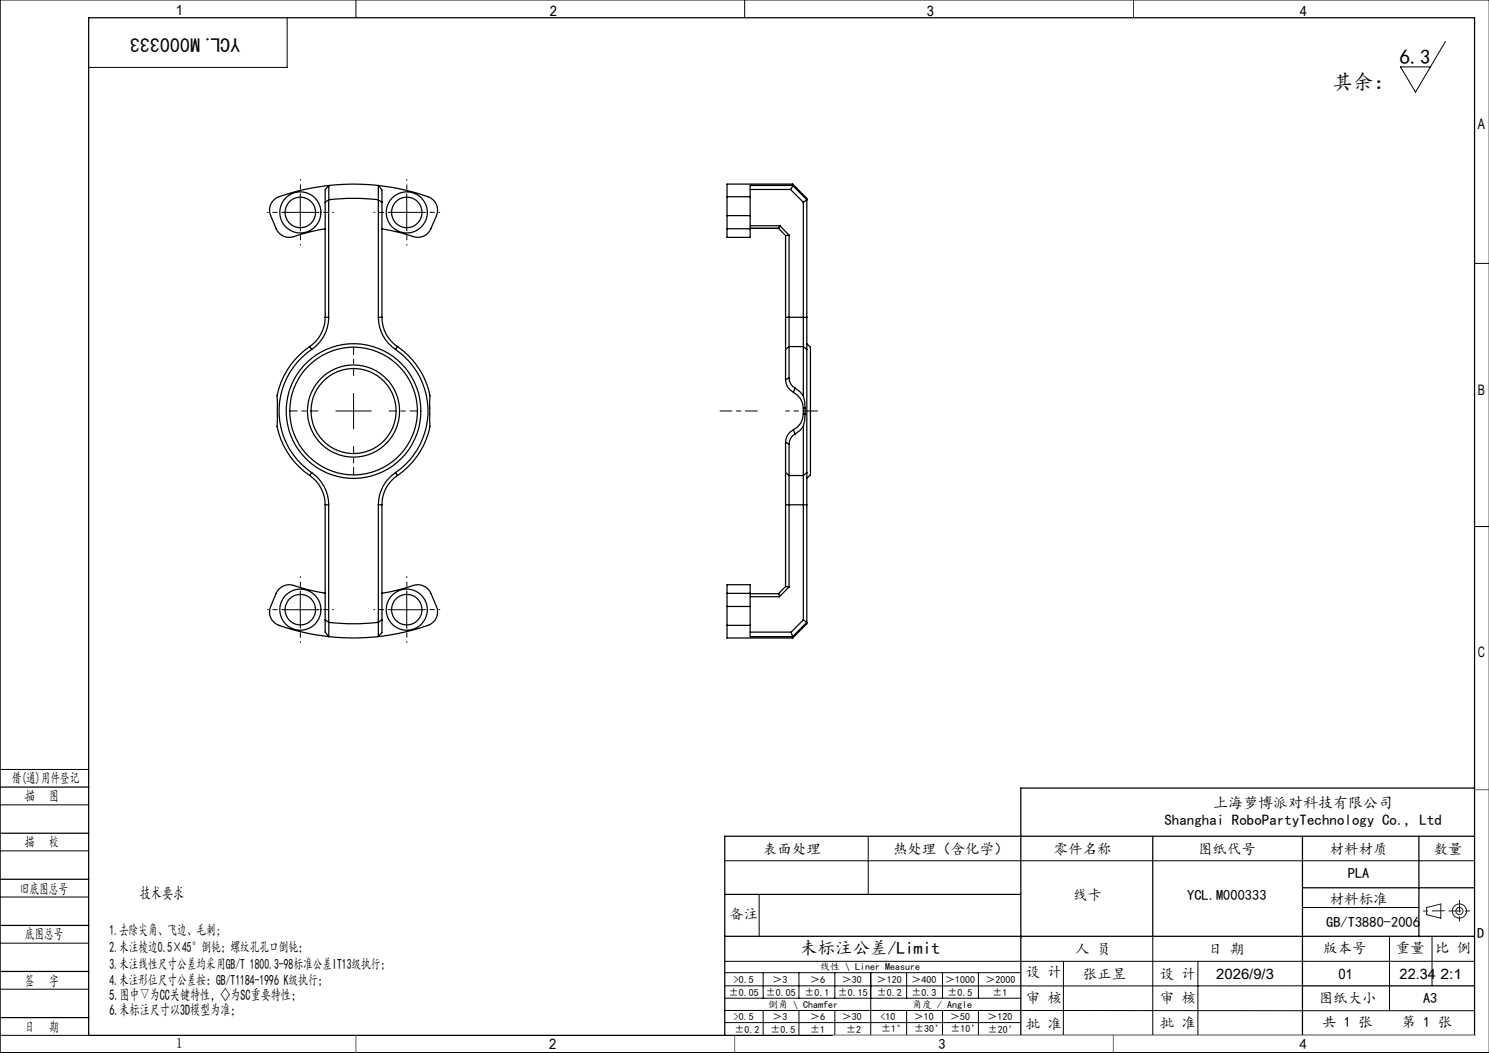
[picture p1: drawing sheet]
<svg xmlns="http://www.w3.org/2000/svg" width="420mm" height="297mm" viewBox="0 0 420 297" stroke-linecap="round" stroke-linejoin="round" font-family="sans-serif">
<g fill="none" stroke="#191924" stroke-width=".28">
<path d="M402.4 256l4-1v4l-4-1z"/>
<circle cx="411.7" cy="257" r="1"/>
<circle cx="411.7" cy="257" r="2"/>
</g>
<g fill="none" stroke="#000" stroke-width=".28">
<path d="M100.4 0v5M210 0v5M420 0h-419.9v297h419.9M81 5v14h-56M407.7 11.7l-8.4 14.3-4.3-7.1h8.5M79.7 59.9h10M84.7 54.9v10M109.7 59.9h10M114.7 54.9v10M415.9 74.3h4.1M94.7 115.9h10M99.7 110.9v10"/>
<path d="M415.9 148.5h4.1M79.7 172h10M84.7 167v9.9M109.7 172h10M114.7 167v9.9M0 217h25M0 227h25M0 240h25M244.9 236v16.3M0 253h25M204.4 242.8h211.5M214.1 252.4v11.8"/>
<path d="M367.4 256h32.8M0 266h25M0 279h25M204.4 271.1h211.5M204.4 278.1h163M204.4 274.4h83.5M215.3 274.4v7.1M225.4 274.4v7.1M235.5 274.4v7.1M245.6 274.4v17.6M255.7 274.4v7.1M265.9 274.4v7.1"/>
<path d="M276 274.4v7.1M300 271.1l-.1 21M325.2 264.1v27.9M337.9 271.1v20.9M391.9 264.1v21M403.9 264.1v14M0 292h25M204.4 285l211.5 .1M204.4 288.4h83.5M204.5 281.5h83.5M215.3 285v7M225.4 285v7"/>
<path d="M235.5 285v7M255.7 285v7M265.9 285v7M276 285v7M287.9 292h128"/>
</g>
<g fill="none" stroke="#000" stroke-width=".28" stroke-dasharray="30.5 1.3 1.3 1.3" stroke-dashoffset="30.2">
<path d="M79.7 59.9h-4.3M84.7 54.9v-4.3M89.7 59.9h4.3M109.8 59.9h-4.3M114.8 54.9v-4.3M119.8 59.9h4.3M84.7 64.9v4.3M114.8 64.9v4.3M79.7 171.9h-4.3M84.7 166.9v-4.3M84.7 176.9v4.3M89.7 171.9h4.3"/>
<path d="M109.8 171.9h-4.3M114.8 166.9v-4.3M114.8 176.9v4.3M119.8 171.9h4.3"/>
</g>
<path d="M89.7 115.9h-8M99.7 105.9v-8M109.7 115.9h8M99.7 125.9v8" fill="none" stroke="#000" stroke-width=".28" stroke-dasharray="30.5 1.3 1.3 1.3" stroke-dashoffset="28.4"/>
<path d="M203.1 115.9h10.5" fill="none" stroke="#000" stroke-width=".28" stroke-dasharray="30.5 1.3 1.3 1.3" stroke-dashoffset="27.1"/>
<path d="M221.6 115.9h6" fill="none" stroke="#000" stroke-width=".28" stroke-dasharray="30.5 1.3 1.3 1.3" stroke-dashoffset="29.4"/>
<path d="M227.6 115.9h3" fill="none" stroke="#000" stroke-width=".28" stroke-dasharray="30.5 1.3 1.3 1.3"/>
<g fill="none" stroke="#000" stroke-width=".35">
<path d="M25 5h390.9v287h-390.9zM92.7 56.4l-1 .6M92.7 56.3a63.1 63.1 0 0 1 14 0l1 .7M92.7 52.4v37.1M92.7 56.3v.1M92.9 52.3a62.1 62.1 0 0 1 13.8 0M92.9 52.3a56.5 56.5 0 0 0-14.9 3.5 3.9 3.9 0 0 0-1.7 5l1.6 3.7a4.3 4.3 0 0 0 6.2 1.9l3.6-1.1 4-.7M92.9 52.3l-1.2 1.1v36.1M106.7 52.3h.1M106.7 52.3v37.2M106.8 52.3a59.5 59.5 0 0 1 14.7 3.5 4 4 0 0 1 1.6 5l-1.6 3.7a4.2 4.2 0 0 1-6.1 1.9l-7.7-1.8M106.8 52.3l.9 1.3v35.9"/>
<path d="M205.1 55.5v5.3M205.1 55.5h6.5M211.6 55.5v5.3M211.6 53.4h11.4M223 53.4l3.6 3.6M223.6 51.9v.4M223.6 52.3h-12v3.2M223.6 51.9h-18.5v3.6M223.6 51.9l4 4v.3M223.6 52.3l.1 .1M223.7 52.4l3.9 3.9M223.7 52.4l-.7 1"/>
<path d="M226.6 57v40.8M227.6 56.3v33.2M227.6 56.4l-1 .6M205.1 64.5v2.5h6.5v-2.5M205.1 60.8h6.5M205.1 64.5h6.5M205.1 60.8v3.7M211.6 60.8v3.7M211.6 64.4h8M211.6 63.7h8.4M219.6 64.4h.1M219.6 64.4l2 2.1 1-.2"/>
<path d="M220 63.7l2.6 2.6M220 63.7l-.4 .7M221.6 66.4v23.1M222.6 66.3v31.5M87.3 97.8a22 22 0 0 0-9.2 13.8l.1 5a16.8 16.8 0 0 0 3.7 12.3 23.1 23.1 0 0 0 5.4 5.2M87.3 97.8l.6 .8M87.9 98.6a21 21 0 0 0 0 34.7M91.7 89.5a10 10 0 0 1-4.4 8.3M91.7 89.5h1M92.7 89.5a11 11 0 0 1-4.8 9.1M106.7 89.5a10.9 10.9 0 0 0 4.8 9.1M106.7 89.5h1"/>
<path d="M107.7 89.5a9.8 9.8 0 0 0 4.4 8.3M111.5 98.6a21 21 0 0 1 0 34.7M112.1 97.8a22.1 22.1 0 0 1 9.2 13.8l-.1 5a16.7 16.7 0 0 1-3.7 12.3 22 22 0 0 1-5.4 5.2M112.1 97.8l-.6 .8M221.6 98.6v8.5M221.6 89.5v9.1M221.6 89.5h6M222.6 97.8v8.8M222.6 97.8h4M222.6 97.8l-1 .8M226.6 97.8v13.8M226.6 97.8l1 .8"/>
<path d="M227.6 98.6v34.7M227.6 96.9l1 1v36l-1 1M227.6 89.5v9.1M221.6 107.1a3.9 3.9 0 0 0 2.2 3.6M222.6 106.6a3.3 3.3 0 0 0 1.7 2.9M222.6 106.6l-1 .5M223.8 110.7a5.1 5.1 0 0 1 2.8 4.4M224.3 109.5l1.3 1 1 1.1M224.3 109.5l-.5 1.2M226.6 111.6l.4 1.7 .1 1.8M226.6 116.7a4.9 4.9 0 0 1-2.8 4.5M226.6 115.1v1.6"/>
<path d="M226.6 116.7l.5 .1M227.1 116.8l-.1 1.7-.4 1.8M227.1 115.1v1.7M227.1 115.1h-.5M87.3 134.1a10 10 0 0 1 4.4 8.3M87.9 133.3a11 11 0 0 1 4.8 9.1M87.9 133.3l-.6 .8M111.5 133.3a10.9 10.9 0 0 0-4.8 9.1M111.5 133.3l.6 .8M112.1 134.1a9.8 9.8 0 0 0-4.4 8.3M221.6 124.8v8.5M221.6 133.3v9.1"/>
<path d="M221.6 124.8l1 .4M221.6 133.3l1 .8M222.6 125.2v8.9M222.6 134.1v31.5M222.6 134.1h4M223.8 121.2l.5 1.2M223.8 121.2a3.9 3.9 0 0 0-2.2 3.6M224.3 122.4a3.3 3.3 0 0 0-1.7 2.8M226.6 120.3v13.8M226.6 120.3l-1 1.1-1.3 1M226.6 134.1v40.7M227.6 133.3v9.1"/>
<path d="M227.6 133.3l-1 .8M91.7 142.4v35.9l1 1.3M91.7 142.4h1M92.7 142.4v37.2M106.7 142.4v37.1M106.7 142.4h1M107.7 142.4v36l-1 1.1M221.6 142.4h6M221.6 142.4v23M227.6 142.4v33.1M91.7 167.3l-7.6-1.8a4.3 4.3 0 0 0-6.2 1.9l-1.6 3.7a3.9 3.9 0 0 0 2.4 5.3 65 65 0 0 0 14 3.2M91.7 174.8l1 .7"/>
<path d="M92.7 175.5h.1M92.7 179.6h.1M92.7 179.6a61.8 61.8 0 0 0 13.9 0M106.7 179.5l-.1 .1M107.7 174.8l-1 .7a63.1 63.1 0 0 1-14 0M107.7 167.3l4-.8 3.7-1a4.3 4.3 0 0 1 6.1 1.9l1.6 3.7a4 4 0 0 1-2.3 5.3 65.9 65.9 0 0 1-14.2 3.2M205.1 171.1v5.3M205.1 167.4v-2.5h6.5v2.5M205.1 176.4v3.5h18.5M205.1 171.1h6.5M205.1 176.4h6.5M205.1 167.4v3.7"/>
<path d="M205.1 167.4h6.5M211.6 171.1v5.3M211.6 176.4v3.2h12M211.6 167.4v3.7M211.6 167.5h8.1l.2 .8M211.6 178.3h11.6M211.6 168.3h8.3M222.6 165.6l-2.7 2.7M222.6 165.6l-1-.2-2 2.1M223.2 178.3l.4 1.3M223.6 179.6v.3M226.6 174.8l-3.4 3.5"/>
<path d="M226.6 174.8l1 .7M227.6 175.7v.2l-4 4M227.6 175.5l-4 4.1M0 222h25M0 235h25M325.2 235.9v28.2M367.4 235.9v56.1M400.2 235.9v28.3M415.9 235.9h-211.5v56.1M415.9 222.3h-128v69.7M0 248h25M204.4 252.3h83.5"/>
<path d="M367.4 250.4h48.5M0 261h25M0 274h25M204.4 264.1h211.5M367.4 278.1h48.5M0 287h25"/>
<circle cx="84.7" cy="59.9" r="4.3"/>
<circle cx="84.7" cy="59.9" r="5.8"/>
<circle cx="114.7" cy="59.9" r="4.3"/>
<circle cx="114.7" cy="59.9" r="5.8"/>
<circle cx="99.7" cy="116" r="19"/>
<circle cx="99.7" cy="115.9" r="13"/>
<circle cx="99.7" cy="115.9" r="12"/>
<circle cx="99.7" cy="115.9" r="18"/>
<circle cx="84.7" cy="172" r="4.3"/>
<circle cx="84.7" cy="172" r="5.8"/>
<circle cx="114.7" cy="172" r="4.3"/>
<circle cx="114.7" cy="172" r="5.8"/>
</g>
<path d="M407.4 256.9l-5.9 .1M408.7 256.9h6M411.7 253.9v6" fill="none" stroke="#191924" stroke-width=".28" stroke-dasharray="6.3 1.3 1.3 1.3" stroke-dashoffset="3"/>
<path d="M235 292h180.9" fill="none" stroke="#c0c0c0" stroke-width=".28"/>
<path d="M319.7 0v5M415.9 222.7h4.1M100.4 292v5M207.2 292v5M314 292v5" fill="none" stroke="#00f" stroke-width=".28"/>
<path d="M406.4 255h.1" fill="none" stroke="#0ff" stroke-width=".28"/>
<g font-size="5.8">
<text x="394.8" y="18">6.3</text>
<text x="375.8" y="25.2">其余：</text>
</g>
<text font-size="5.6" x="67.7" y="10.6" transform="rotate(-180 67.7 10.6)">YCL.M000333</text>
<text font-size="4.9" x="225.7" y="269">未标注公差/Limit</text>
<text font-size="4.7" x="39.5" y="253.6">技术要求</text>
<g font-size="4.2">
<text x="342.2" y="227.9">上海萝博派对科技有限公司</text>
<text x="328.5" y="232.8">Shanghai RoboPartyTechnology Co., Ltd</text>
<text x="30.9" y="282.1">5.图中▽为CC关键特性，◇为SC重要特性；</text>
<text x="30.9" y="286.4">6.未标注尺寸以3D模型为准；</text>
</g>
<g font-size="4.1">
<text x="49.6" y="4.3">1</text>
<text x="155.1" y="4.6">2</text>
<text x="261.4" y="4.6">3</text>
<text x="366.6" y="4.6">4</text>
<text x="416.9" y="36.3">A</text>
<text x="416.9" y="111.3">B</text>
<text x="416.9" y="185.3">C</text>
<text x="3.3" y="220.9">借(通)用件登记</text>
<text x="7.1" y="226">描</text>
<text x="13.9" y="226">图</text>
<text x="7" y="238.9">描</text>
<text x="13.8" y="238.9">校</text>
<text x="215.3" y="240.8">表面处理</text>
<text x="251.9" y="240.8">热处理（含化学）</text>
<text x="297.3" y="240.8">零件名称</text>
<text x="337.9" y="240.8">图纸代号</text>
<text x="375.1" y="240.8">材料材质</text>
<text x="404.4" y="240.8">数量</text>
<text x="380.2" y="247.7">PLA</text>
<text x="5.6" y="252">旧底图总号</text>
<text x="302.7" y="253.7">线卡</text>
<text x="334.9" y="253.7">YCL.M000333</text>
<text x="375.1" y="254.9">材料标准</text>
<text x="30.9" y="263.7">1.去除尖角、飞边、毛刺;</text>
<text x="205.7" y="259.3">备注</text>
<text x="374.1" y="261.4">GB/T3880-2006</text>
<text x="7" y="265">底图总号</text>
<text x="30.9" y="268.4">2.未注棱边0.5×45°倒钝；螺纹孔孔口倒钝；</text>
<text x="303.3" y="269">人 员</text>
<text x="340.8" y="269">日 期</text>
<text x="373.2" y="268.7">版本号</text>
<text x="393.7" y="268.7">重量</text>
<text x="404.8" y="268.7">比 例</text>
<text x="416.7" y="264.6">D</text>
<text x="30.9" y="273.2">3.未注线性尺寸公差均采用GB/T 1800.3-98标准公差IT13级执行；</text>
<text x="289.3" y="275.5">设 计</text>
<text x="7" y="278">签</text>
<text x="13.8" y="278">字</text>
<text x="30.9" y="277.9">4.未注形位尺寸公差按：GB/T1184-1996 K级执行；</text>
<text x="305.4" y="276">张正昱</text>
<text x="327.2" y="276">设 计</text>
<text x="343.1" y="276">2026/9/3</text>
<text x="377.5" y="276">01</text>
<text x="394.8" y="276">22.34</text>
<text x="406.3" y="276">2:1</text>
<text x="289.3" y="283">审 核</text>
<text x="327.2" y="282.9">审 核</text>
<text x="372" y="283">图纸大小</text>
<text x="401.4" y="283">A3</text>
<text x="7" y="291">日</text>
<text x="13.8" y="291">期</text>
<text x="289.3" y="290.1">批 准</text>
<text x="327.2" y="290">批 准</text>
<text x="373" y="289.8">共 1 张</text>
<text x="395.4" y="289.8">第 1 张</text>
<text x="49.6" y="295.6">1</text>
<text x="154.9" y="296">2</text>
<text x="264.7" y="296">3</text>
<text x="366.6" y="296">4</text>
</g>
<g font-size="2.8">
<text x="231.3" y="273.6">线性 \ Liner Measure</text>
<text x="205.6" y="280.8">±0.05</text>
<text x="207" y="277.2">&gt;0.5</text>
<text x="216" y="280.8">±0.05</text>
<text x="217.9" y="277.2">＞3</text>
<text x="227" y="280.8">±0.1</text>
<text x="228.5" y="277.2">＞6</text>
<text x="236.3" y="280.8">±0.15</text>
<text x="237.5" y="277.2">＞30</text>
<text x="247.4" y="277.2">＞120</text>
<text x="247.4" y="280.8">±0.2</text>
<text x="257.1" y="277.2">＞400</text>
<text x="257.1" y="280.8">±0.3</text>
<text x="266.6" y="277.2">＞1000</text>
<text x="267.3" y="280.8">±0.5</text>
<text x="278" y="277.2">＞2000</text>
<text x="279.9" y="280.8">±1</text>
<text x="207" y="287.8">&gt;0.5</text>
<text x="216.6" y="284.3">倒角 \ Chamfer</text>
<text x="217.9" y="287.8">＞3</text>
<text x="228.5" y="287.8">＞6</text>
<text x="237.5" y="287.8">＞30</text>
<text x="248.4" y="287.8">&lt;10</text>
<text x="257.3" y="284.3">角度 / Angle</text>
<text x="257.8" y="287.8">＞10</text>
<text x="268" y="287.8">＞50</text>
<text x="278.5" y="287.8">＞120</text>
<text x="207.1" y="291.3">±0.2</text>
<text x="217.3" y="291.3">±0.5</text>
<text x="228.5" y="291.3">±1</text>
<text x="238.7" y="291.3">±2</text>
<text x="248.6" y="291.1">±1°</text>
<text x="257.8" y="291.1">±30’</text>
<text x="268.1" y="291.1">±10’</text>
<text x="278.6" y="291.2">±20’</text>
</g>
</svg>
